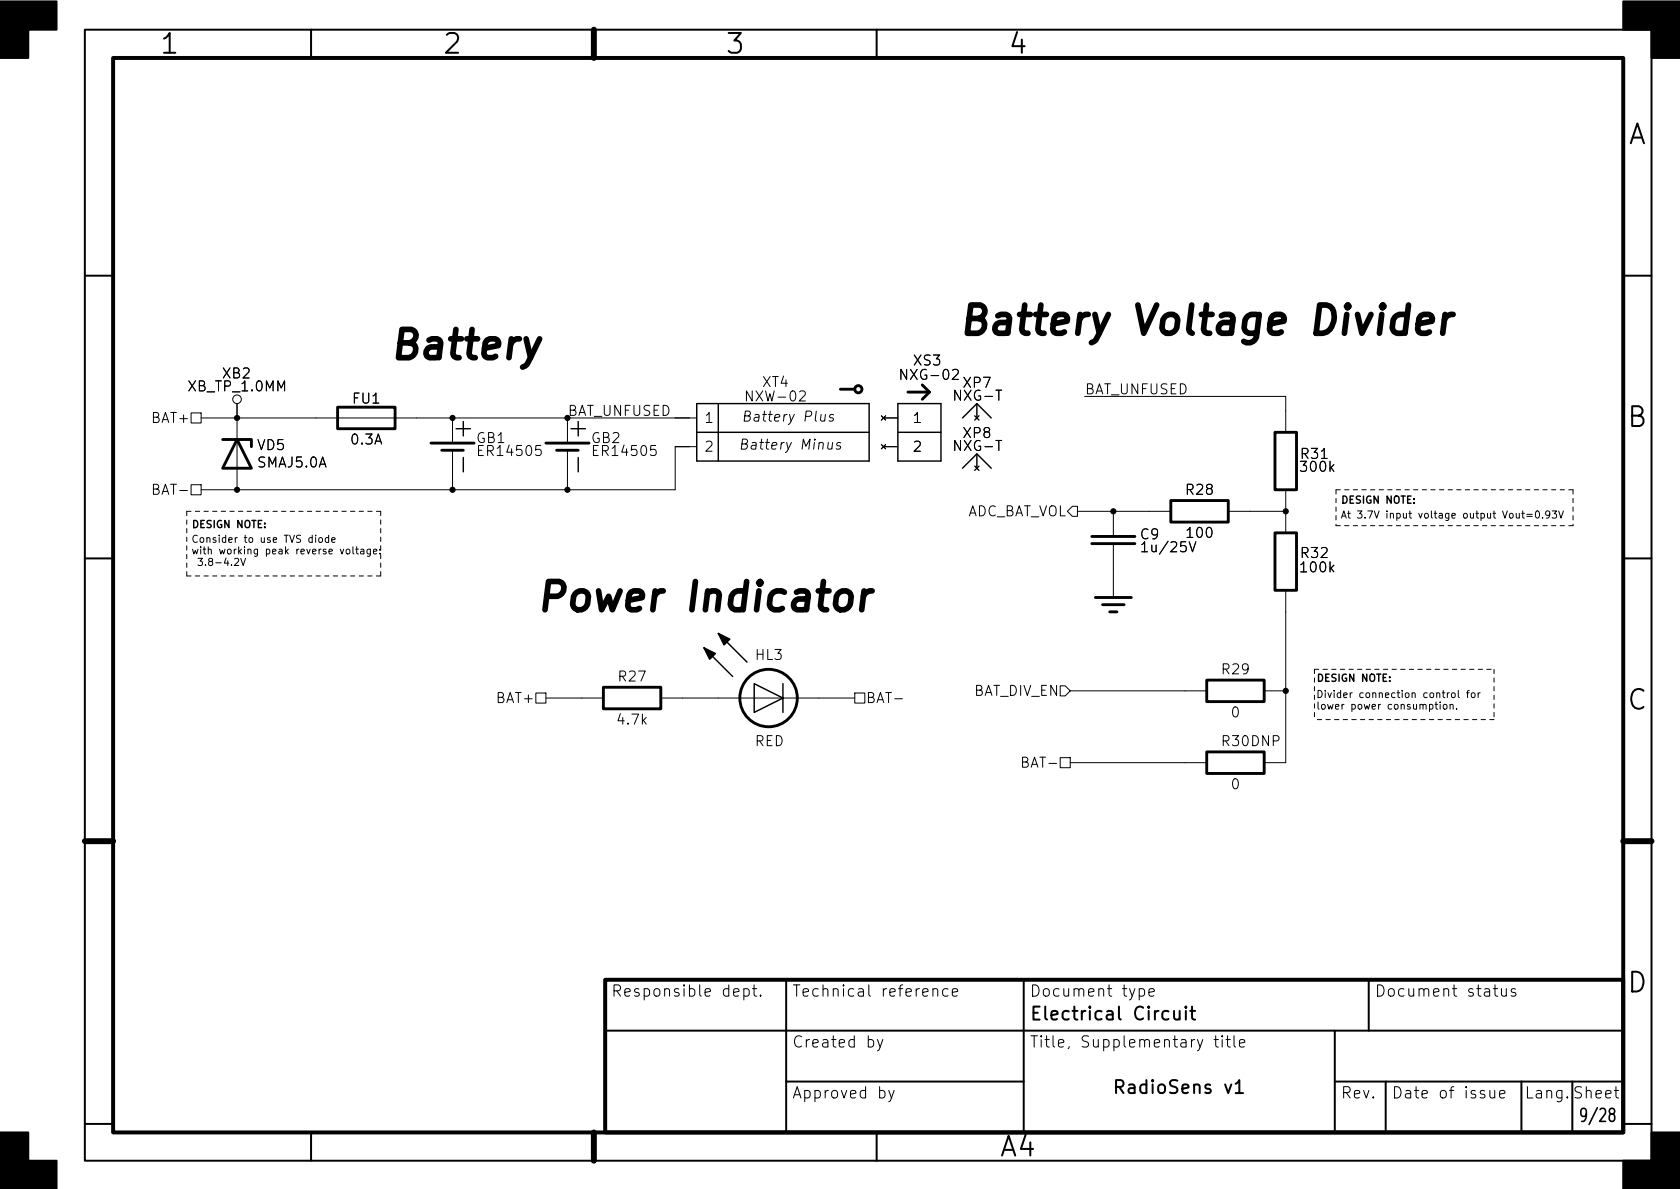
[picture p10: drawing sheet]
<svg xmlns="http://www.w3.org/2000/svg" width="297mm" height="210mm" viewBox="0 0 297 210" stroke-linecap="round" stroke-linejoin="round" font-family="sans-serif">
<g fill="none" stroke="#000" stroke-width=".35">
<path d="M15 5.2h277v200.1h-277zM55 5.2v5M105 5.2v5M155 5.2v5M15 48.7h5M287 48.7h5M15 98.7h5M287 98.7h5M15 148.7h5M287 148.7h5M139 173.3v27M181 173.3v27"/>
<path d="M206.6 178.9l-.7-.1-.4 .4v.7l.2 .3 .2 .1 .7-.1M207.6 178.8v1.2l.1 .2a.62 .62 0 0 0 .9-.1M208.6 178.8v1.5M209.7 178l-.1 .1 .1 .1 .1-.1-.1-.1v.2M209.7 178.8v1.5M210.4 178.8h.9M210.8 178v2l.1 .2 .4 .1M242 173.3v9M15 198.7h5M107 182.3h180M139 191.3h42M218.5 191.7l.6-.7v2.3"/>
<path d="M218.5 193.3h1.3M236 191.3h51M236 182.3v18M245 191.3v9M269 191.3v9M278 191.3v9M287 198.7h5M55 200.3v5M105 200.3v5M155 200.3v5"/>
</g>
<path d="M20 10.2h267v190.1h-267zM107 173.3h180v27h-180z" fill="none" stroke="#000" stroke-width=".7"/>
<path d="M105 5.2v5M15 148.7h5M287 148.7h5M105 200.3v5" fill="none" stroke="#000" stroke-width="1.1"/>
<path d="M0 .2h10v5h-5v5h-5zM287 .2h10v10h-5v-5h-5zM0 200.3h5v5h5v5h-10zM292 200.3h5v10h-10v-5h5z" fill="#000" stroke="#000" stroke-width=".35"/>
<g fill="none" stroke="#000" stroke-width=".18">
<path d="M33.8 73h1.8v1.8h-1.8zM35.6 73.9h87.6M41.9 71.4v15.2M80 73.9v4.5M80 79.6v7M100.3 73.9v4.5M100.3 79.6v7M123.2 79h-3.8v7.6h-83.8M145.2 73.3l-.1 1.1a.51 .51 0 0 0 .7-.1M145.9 73.3l-.1 1.2M146.5 78.2l-.1 1.1a.51 .51 0 0 0 .7 0M147.2 78.2l-.1 1.2"/>
<path d="M147.4 73.4a.43 .43 0 0 0-.7 .2v.2l.6 .2 .1 .1-.3 .4-.5-.1M148.6 78.3a.43 .43 0 0 0-.7 .3l.1 .2 .6 .1v.2l-.3 .3-.5-.1M155.8 73.5l.8 .8M155.8 78.6l.8 .8M156.2 73.9h2.5M156.2 79h2.5M156.6 73.5l-.8 .8M156.6 78.6l-.8 .8M172.3 73.5l.8 .8M172.7 71.4v2.5M173.1 73.5l-.8 .8M191.8 70.1h35.5v6.3"/>
<path d="M33.8 85.7h1.8v1.8h-1.8zM41.5 98.9l.5-.2 .2 .4-.8 .9h.8M42.6 98.7l.4 1.3 .4-1.3M55.8 94.6v.2M55.8 95.1v.8M56.5 95.1h.3l.2 .2v.4l-.2 .2h-.3l-.1-.2zM58.1 95.1h-.4l-.2 .2 .1 .6h.5M58.1 94.6v1.3M58.7 95.5l.6-.1-.1-.3h-.4l-.1 .1v.7h.5M61.3 97.2l.3-.1 .3 .3v.3l-.3 .3-.3-.1-.1-.2zM62.4 96.7v1.1l.2 .2M62.9 97.1h.5"/>
<path d="M63.1 96.7v1.1l.3 .2M63.8 97.2h.5v.8M64.3 97.4l-.4 .1-.2 .2 .2 .3 .4-.1M65.5 97.1v1l-.3 .3-.3-.1M65.5 97.2l-.4-.1-.2 .3 .1 .5h.5M66 97.5l.6-.1v-.2l-.4-.1-.2 .2 .1 .6h.5M67.2 97.8v.2M67.2 97.2v.1M172.3 82.4l.8 .8M172.7 80.3v2.5M173.1 82.4l-.8 .8M189.6 89.5h.9v1.8h-.9l-.9-.9z"/>
<path d="M190.5 90.4h16.5M196.8 90.4v4.5M196.8 96.1v9.6M201.9 96.3l.5-.5v1.8M201.9 97.6h1M210.3 95.8l.5 1.8 .6-1.8M217.2 90.4h10.1M227.3 86.6v7.6M269 90.8h.5M269.2 90.4v1l.3 .2M270 91h.9M270 91.3h.9"/>
<path d="M271.6 90.5l.2-.1a.68 .68 0 0 1 .4 .6 .68 .68 0 0 1-.4 .6l-.2-.1-.1-.4zM272.7 91.5v.1M274 90.9l-.2 .2h-.4l-.1-.2 .1-.5h.4l.1 .1a.84 .84 0 0 1-.3 1.1h-.2M274.4 90.4h.8l-.4 .4 .4 .2v.5l-.2 .1-.6-.1M275.6 90.4l.4 1.2 .4-1.2M227.3 104.4v30.5h-3.8M94.7 122.5h1.8v1.8h-1.8zM96.5 123.4h10.2M116.8 123.4h34.3M151.1 122.5h1.8v1.8h-1.8zM158.2 123.6h1.4M187.5 134h1.7v1.8h-1.7z"/>
<path d="M187.5 121.3h.8l.9 .9-.9 .9h-.8zM189.2 134.9h24.2M189.2 122.2h24.2M223.5 122.2h3.8M253.7 124.6h.5M253.9 124.1v1.1l.3 .2M254.6 124.1v.2M254.6 124.6v.8M255.2 124.7l.2-.1 .4 .1v.5l-.1 .1-.3 .1-.2-.1zM256.3 122.5l-.4 .3M256.4 124.7l.2-.1h.3v.8M256.4 124.6v.8"/>
<path d="M256.7 122.6l.4-.1 .2 .3v.3l-.2 .3-.4-.1-.1-.2zM257.5 125.3v.1M257.8 122.1v1.1l.2 .2M259.3 122.5h.5M259.8 122.1l-.3 .2v1.1M260.2 122.6l.2-.1 .3 .1 .1 .5-.1 .2-.3 .1-.2-.2zM261.3 122.5v.9M261.7 122.5l-.4 .3M131.5 174.9l.6-.1 .4 .4v.6l-.2 .3-.2 .1-.6-.1M131.5 174.8v2M133 174.8h.8M133.3 174.2v1.7l.1 .2 .4 .1"/>
<path d="M134.5 176l.1 .1-.1 .1-.1-.1 .1-.1v.2M164.9 175a.5 .5 0 0 1 .9 .1v1.1M167.6 174.9l-.6-.1-.3 .4v.6l.2 .3 .1 .1 .6-.1M168.4 175.5l.9-.2-.1-.4-.5-.1-.3 .3 .1 1 .2 .1 .5-.1M201.4 174.9l.6-.1 .4 .4v.6l-.2 .3-.2 .1-.6-.1M203.1 175.5l1-.2-.1-.4-.6-.1-.3 .3 .1 1 .2 .1 .6-.1M264 174.8h.8M264.3 174.2v1.7l.1 .2 .4 .1M265.5 174.8l.1 1.3a.54 .54 0 0 0 .7-.1M266.3 174.8v1.4M267.9 174.9l-.4-.1-.3 .3 .1 .3 .6 .2 .1 .2-.1 .3-.1 .1-.6-.1M155.1 183.8l.5 1.4"/>
<path d="M156.1 183.8l-.7 1.8-.3 .2M157.1 192.8l.5 1.4M158.1 192.8l-.7 1.8-.3 .2M214.7 183.8h.7M214.9 183.2v1.7l.1 .2 .4 .1M216.1 183.2l-.1 .1 .1 .1 .1-.1-.1-.1v.2M216.1 183.8v1.4M216.8 183.8h.7M217 183.2v1.7l.1 .2 .4 .1M218.2 183.2v1.7l.3 .3M219.1 184.5l1-.2-.1-.4-.6-.1-.3 .3 .1 1 .2 .1 .6-.1M263.4 192.8l.1 1.3a.54 .54 0 0 0 .8-.1"/>
<path d="M264.3 192.8v1.4M265.1 193.5l1-.2-.1-.4-.6-.1-.3 .3 .1 1 .2 .1 .6-.1"/>
<circle cx="41.9" cy="70.6" r=".76"/>
</g>
<g fill="none" stroke="#000" stroke-width=".51">
<path d="M39.4 77.7h2.5l-2.5 5.1h5l-2.5-5.1h2.5v1.3M59.7 72h10.1v3.8h-10.1zM76.2 78.4h7.6M78.1 79.6h3.8M96.5 78.4h7.6M98.4 79.6h3.8M148.6 68.8h2.5M160.5 69.3h3.8M163.1 68.1l1.2 1.2-1.2 1.3M225.4 76.4h3.8v10.2h-3.8zM193 94.9h7.7M193 96.1h7.7"/>
<path d="M207 88.5h10.2v3.8h-10.2zM225.4 94.2h3.8v10.2h-3.8zM193.7 105.7h6.3M194.9 106.9h3.9M196.2 108.2h1.3M106.7 121.5h10.1v3.8h-10.1zM213.4 133h10.1v3.8h-10.1zM213.4 120.3h10.1v3.8h-10.1z"/>
<circle cx="151.8" cy="68.8" r=".63"/>
<circle cx="135.9" cy="123.4" r="5.1"/>
</g>
<g fill="none" stroke="#000" stroke-width=".25">
<path d="M80.6 75.8h2.6M81.9 74.5v2.6M101 75.8h2.5M102.2 74.5v2.6M123.2 71.4h30.5v10.1h-30.5zM123.2 76.4h30.5M127 71.4v10.1M158.7 71.4h7.7v10.1h-7.7zM158.7 76.4h7.7M170.2 73.9l2.5-2.5 2.6 2.5M81.9 80.9v2.5M102.2 80.9v2.5"/>
<path d="M170.2 82.8l2.5-2.5 2.6 2.5M124.5 114.5l5 5.1M127 112l5.1 5.1M138.4 120.9v2.5l-5.1-2.5v5.1l5.1-2.6v2.6"/>
</g>
<path d="M124.5 114.5l2 1.1-1 1zM127 112l2 1-1 1z" fill="#000" stroke="#000" stroke-width=".25"/>
<path d="M249 53.9l-.6 5M250.8 57.3l2.4-.5 .1-.5-.2-.5-.5-.2h-.9l-.5 .2-.3 .5-.3 1.9 .2 .5 .5 .2h.9l.5-.2M255.5 55.6l-.4 3.3M256.9 55.6a1.48 1.48 0 0 0-1.5 1M148.2 105a1.29 1.29 0 0 1 1.3-.6 1.29 1.29 0 0 1 1 1l-.2 1.5a1.37 1.37 0 0 1-1.3 .9 1.37 1.37 0 0 1-1.3-.9l.2-1.5zM152.8 104.5l-.4 3.3M154.2 104.5a1.48 1.48 0 0 0-1.5 .9" fill="none" stroke="#000" stroke-width="1"/>
<path d="M33 90.4h34.3M33 90.4v11.4M67.3 90.4v11.4M236.2 86.6v6.4M236.2 86.6h41.9M278.1 86.6v6.4M278.1 93h-41.9M67.3 101.8h-34.3M232.4 118.4h31.8M232.4 118.4v8.8M264.2 118.4v8.8M264.2 127.2h-31.8" fill="none" stroke="#000" stroke-width=".18" stroke-dasharray=".8 .8"/>
<g fill="#000" stroke="#000" stroke-width=".18">
<circle cx="41.9" cy="73.9" r=".46"/>
<circle cx="80" cy="73.9" r=".46"/>
<circle cx="41.9" cy="86.6" r=".46"/>
<circle cx="80" cy="86.6" r=".46"/>
<circle cx="100.3" cy="86.6" r=".46"/>
<circle cx="196.8" cy="90.4" r=".46"/>
<circle cx="227.3" cy="90.4" r=".46"/>
<circle cx="227.3" cy="122.2" r=".46"/>
</g>
<g font-size="7">
<text x="169.2" y="59.2">Battery Voltage Divider</text>
<text x="68.6" y="63.5">Battery</text>
<text x="94.5" y="108.1">Power Indicator</text>
</g>
<g font-size="4.9">
<text x="28.6" y="9.5">1</text>
<text x="78.6" y="9.5">2</text>
<text x="128.6" y="9.5">3</text>
<text x="178.6" y="9.5">4</text>
<text x="287.7" y="25.5">A</text>
<text x="287.7" y="75.5">B</text>
<text x="287.7" y="125.5">C</text>
<text x="287.7" y="175.5">D</text>
<text x="176.9" y="204.5">A4</text>
</g>
<g font-size="3.2">
<text x="182" y="180.4">Electrical Circuit</text>
<text x="198" y="193.4">RadioSens v1</text>
<text x="280.2" y="198.4">9/28</text>
</g>
<g font-size="2.8">
<text x="108" y="176.3">Responsible dept.</text>
<text x="140" y="176.3">Technical reference</text>
<text x="182" y="176.3">Document type</text>
<text x="243" y="176.3">Document status</text>
<text x="140" y="185.3">Created by</text>
<text x="182" y="185.3">Title, Supplementary title</text>
<text x="140" y="194.3">Approved by</text>
<text x="237" y="194.3">Rev.</text>
<text x="246" y="194.3">Date of issue</text>
<text x="269.5" y="194.3">Lang. Sheet</text>
</g>
<g font-size="2.5">
<text x="161.6" y="64.6">XS3</text>
<text x="33.5" y="69.2">XB_TP_1.0MM</text>
<text x="39.4" y="66.9">XB2</text>
<text x="62.4" y="71.4">FU1</text>
<text x="132.5" y="71">NXW-02</text>
<text x="134.8" y="68.4">XT4</text>
<text x="159.8" y="67.2">NXG-02</text>
<text x="169" y="70.9">NXG-T</text>
<text x="170.4" y="68.6">XP7</text>
<text x="191.8" y="69.7">BAT_UNFUSED</text>
<text x="27.1" y="74.8">BAT+</text>
<text x="100.3" y="73.5">BAT_UNFUSED</text>
<text x="124.5" y="74.8">1</text>
<text x="131.1" y="74.6">Battery Plus</text>
<text x="161.3" y="74.8">1</text>
<text x="170.4" y="77.5">XP8</text>
<text x="45.5" y="79.6">VD5</text>
<text x="45.6" y="82.7">SMAJ5.0A</text>
<text x="62.2" y="78.6">0.3A</text>
<text x="84.3" y="78.4">GB1</text>
<text x="85" y="80.6">ER14505</text>
<text x="104.6" y="78.4">GB2</text>
<text x="105.3" y="80.6">ER14505</text>
<text x="124.5" y="79.9">2</text>
<text x="130.6" y="79.5">Battery Minus</text>
<text x="161.3" y="79.9">2</text>
<text x="169" y="79.8">NXG-T</text>
<text x="230.1" y="81.1">R31</text>
<text x="230.2" y="83.4">300k</text>
<text x="27.7" y="87.5">BAT-</text>
<text x="209.8" y="87.5">R28</text>
<text x="170.3" y="91.3">ADC_BAT_VOL</text>
<text x="201.7" y="95.4">C9</text>
<text x="210" y="95.1">100</text>
<text x="202.6" y="97.7">1u/25V</text>
<text x="230.1" y="98.7">R32</text>
<text x="230.2" y="101.2">100k</text>
<text x="133.6" y="116.7">HL3</text>
<text x="216.2" y="119.2">R29</text>
<text x="88.1" y="124.3">BAT+</text>
<text x="109.5" y="120.5">R27</text>
<text x="153.1" y="124.3">BAT-</text>
<text x="171.9" y="123.1">BAT_DIV_EN</text>
<text x="109.4" y="128.1">4.7k</text>
<text x="133.4" y="131.9">RED</text>
<text x="216.2" y="131.9">R30 DNP</text>
<text x="217.8" y="126.9">0</text>
<text x="181.4" y="135.8">BAT-</text>
<text x="217.8" y="139.6">0</text>
</g>
<g font-size="1.8">
<text x="237" y="89">DESIGN NOTE:</text>
<text x="33.8" y="93.4">DESIGN NOTE:</text>
<text x="33.8" y="96">Consider to use TVS diode</text>
<text x="237" y="91.7">At 3.7V input voltage output Vout=0.93V</text>
<text x="33.8" y="98">with working peak reverse voltage:</text>
<text x="34.3" y="100.1">3.8-4.2V</text>
<text x="232.7" y="123.4">Divider connection control for</text>
<text x="232.7" y="125.5">lower power consumption.</text>
<text x="232.7" y="120.5">DESIGN NOTE:</text>
</g>
</svg>
